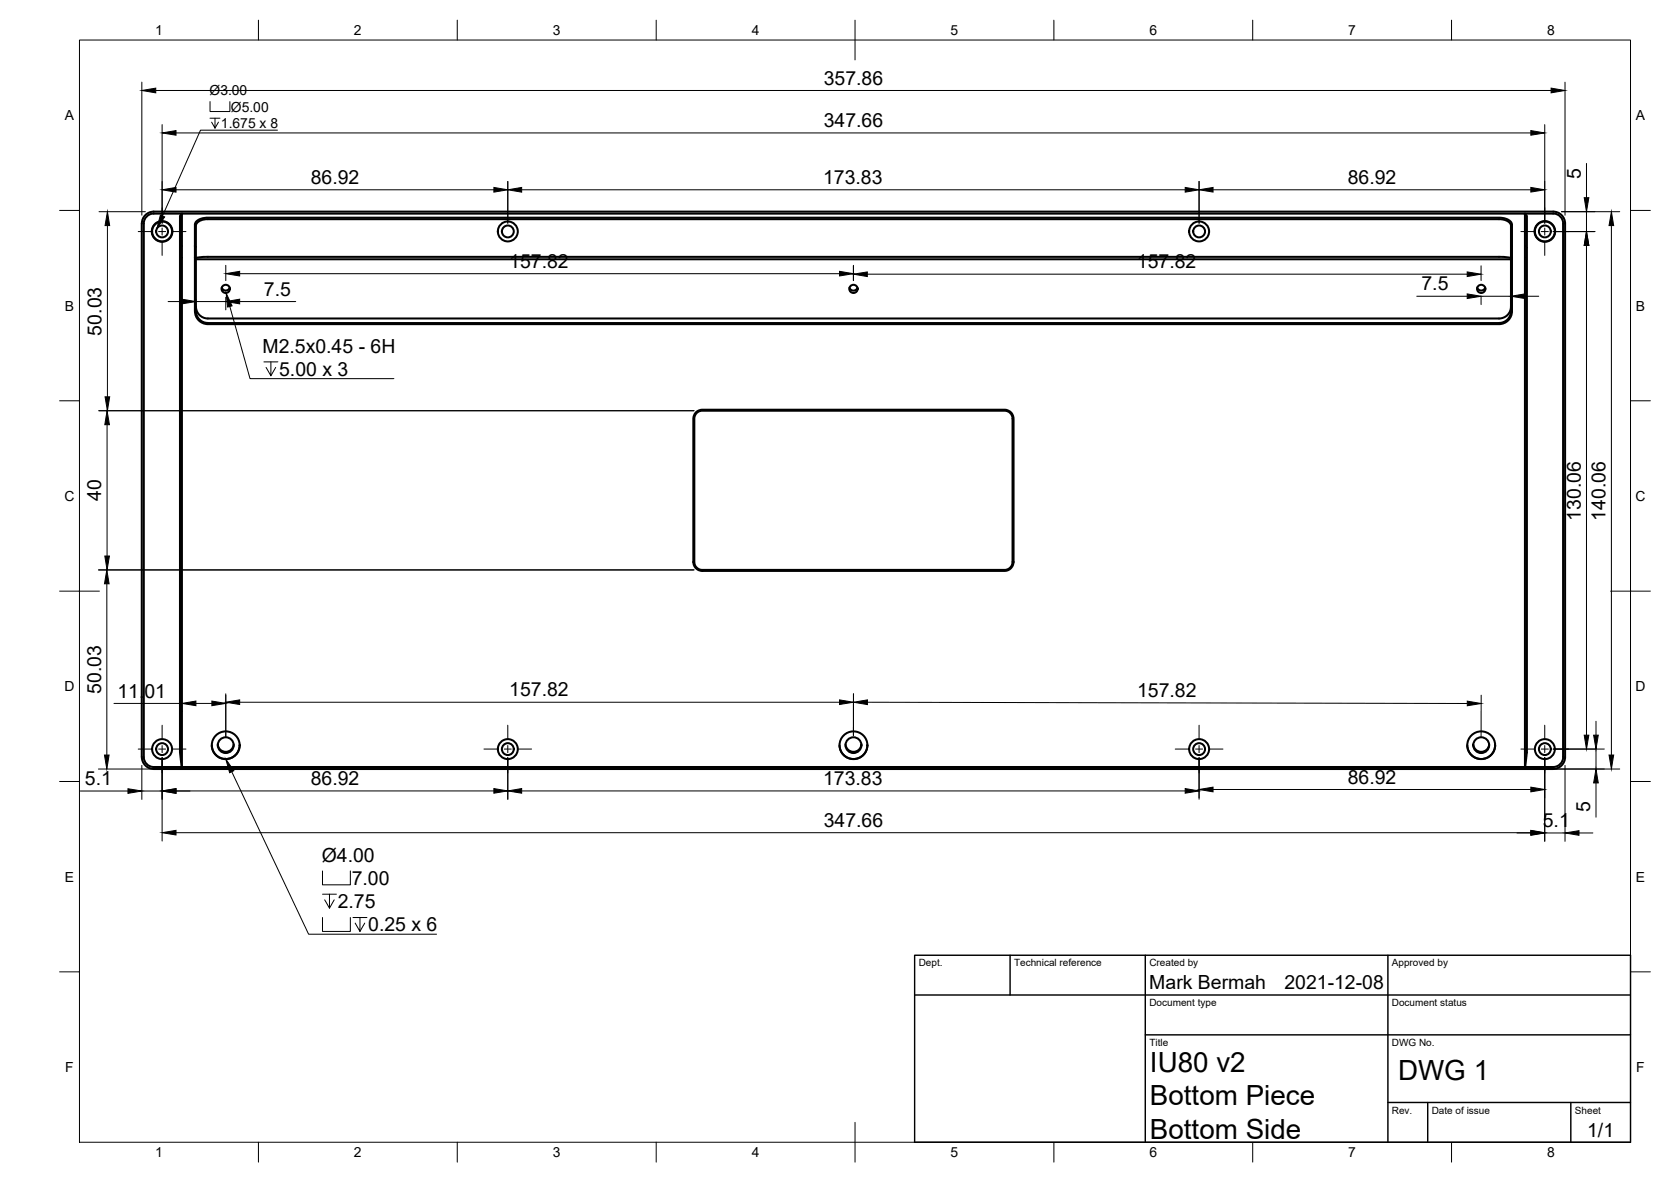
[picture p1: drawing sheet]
<svg xmlns="http://www.w3.org/2000/svg" width="420mm" height="297mm" viewBox="0 0 420 297" stroke-linecap="round" stroke-linejoin="round" font-family="sans-serif">
<!-- layer: Visible -->
<g fill="none" stroke="#000" stroke-width=".51">
<path d="M393 56.2v134.1M393 56.2a2.48 2.48 0 0 0-2.5-2.5h-7.1l.5 .6v134.8l-.4 3.7h7a2.51 2.51 0 0 0 2.5-2.6M49 78.2v-21.7a2.72 2.72 0 0 1 3.1-1.8h325.1l1.8 .4a1.7 1.7 0 0 1 1.2 1.4v21.7M49 78.2a3.2 3.2 0 0 0 3.3 3.3M49.3 65.2h330.6M49.3 77.1a2.98 2.98 0 0 0 3 2.9M52.3 64.5h324.6l2.1 .2 .9 .2M52.3 64.5l-2.1 .2-.9 .2M55.8 72.3a1.05 1.05 0 0 0 1 .7 1.05 1.05 0 0 0 1-.7M213.6 72.3a1.05 1.05 0 0 0 1 .7 1.05 1.05 0 0 0 1-.7M371.4 72.3a1.05 1.05 0 0 0 1 .7 1.05 1.05 0 0 0 1-.7M379.9 77.1a2.98 2.98 0 0 1-3 2.9h-324.6"/>
<path d="M380.2 78.2a3.2 3.2 0 0 1-3.3 3.3h-324.6M52.3 81.2a3 3 0 0 1-3-3v-21.5a2.61 2.61 0 0 1 3-1.6h325l1.8 .5a1.4 1.4 0 0 1 .8 1.1v21.5a2.98 2.98 0 0 1-3 3h-324.6M175.2 103.8l1.2-.6h76.4l.6 .2 .9 .7 .3 1v36.2l-.2 .7-.7 .9-.9 .3h-76.4l-.6-.1-.9-.9-.3-.9v-36.2zM174.3 141.2v-36.1l.3-.8 .4-.7 .7-.5 .8-.1h76.2l.9 .2 .9 .8 .3 1.1v36.1M174.3 141.2l.1 .1M254.8 141.3l-.1 .7-.4 .7-.9 .6-.7 .2h-76.2l-.8-.2-.8-.6-.5-.8-.1-.6M254.8 141.2v.1M35.6 190.3l.1-134.1a2.99 2.99 0 0 1 3-3h351.8a2.99 2.99 0 0 1 3 3v134.1M36.2 190.2a2.51 2.51 0 0 0 2.5 2.6h7l-.4 .5 .4-.5h337.7l.5 .5-.4-.5M36.2 190.3v-134.1a2.51 2.51 0 0 1 2.5-2.5h344.7v139.1M45.7 192.8l-.4-3.7v-134.8l.4-.6v139.1M53.3 187.3a3.5 3.5 0 0 0 3.5 3.4 3.5 3.5 0 0 0 3.5-3.4"/>
<path d="M54.8 187.1a2 2 0 0 0 2 1.8 2 2 0 0 0 2-1.8M211.1 187.3a3.5 3.5 0 0 0 3.5 3.4 3.5 3.5 0 0 0 3.5-3.4M212.6 187.1a2 2 0 0 0 2 1.8 2 2 0 0 0 2-1.8M368.9 187.3a3.5 3.5 0 0 0 3.5 3.4 3.5 3.5 0 0 0 3.5-3.4M370.4 187.1a2 2 0 0 0 2 1.8 2 2 0 0 0 2-1.8M393.5 190.2a3 3 0 0 1-3 3.1l-351.8-.1a2.99 2.99 0 0 1-3-3"/>
<circle cx="40.8" cy="58.2" r="2.59"/>
<circle cx="40.8" cy="58.2" r="1.49"/>
<circle cx="40.8" cy="58.2" r="2.51"/>
<circle cx="127.7" cy="58.2" r="1.49"/>
<circle cx="127.7" cy="58.2" r="2.51"/>
<circle cx="301.5" cy="58.2" r="1.49"/>
<circle cx="301.5" cy="58.2" r="2.51"/>
<circle cx="388.4" cy="58.2" r="2.59"/>
<circle cx="388.4" cy="58.2" r="1.49"/>
<circle cx="388.4" cy="58.2" r="2.51"/>
<circle cx="56.8" cy="72.6" r="1.04"/>
<circle cx="214.6" cy="72.6" r="1.04"/>
<circle cx="372.4" cy="72.6" r="1.04"/>
<circle cx="40.8" cy="188.3" r="1.49"/>
<circle cx="40.8" cy="188.3" r="2.51"/>
<circle cx="56.7" cy="187.3" r="1.99"/>
<circle cx="56.8" cy="187.3" r="3.5"/>
<circle cx="127.7" cy="188.3" r="1.49"/>
<circle cx="127.7" cy="188.3" r="2.51"/>
<circle cx="214.6" cy="187.3" r="1.99"/>
<circle cx="214.6" cy="187.3" r="3.5"/>
<circle cx="301.5" cy="188.3" r="1.49"/>
<circle cx="301.5" cy="188.3" r="2.51"/>
<circle cx="372.4" cy="187.3" r="1.99"/>
<circle cx="372.4" cy="187.3" r="3.5"/>
<circle cx="388.4" cy="188.3" r="2.51"/>
<circle cx="388.4" cy="188.3" r="1.49"/>
</g>
<!-- layer: Border -->
<g fill="none" stroke="#000" stroke-width=".25">
<path d="M20 10.1h390v276.9h-390zM65 5.1v5M115 5.1v5M165 5.1v5M215 5.1v10M265 5.1v5M315 5.1v5M365 5.1v5M15 52.9h5M410 52.9h5M15 100.7h5M410 100.7h5"/>
<path d="M15 148.6h10M405 148.6h10M15 196.4h5M410 196.4h5M15 244.2h5M410 244.2h5M65 287v5M115 287v5M165 287v5M215 282.1v9.9M265 287v5M315 287v5"/>
<path d="M365 287v5"/>
</g>
<!-- layer: TitleBlock -->
<path d="M230 250h180M230 240.1h180v46.9h-180zM254 240.1v9.9M288 240.1v46.9M349 240.1v46.9M288 260.1h122M349 277.1h61M359 277.1v9.9M395 277.1v9.9" fill="none" stroke="#000" stroke-width=".36"/>
<!-- layer: Center Lines -->
<g fill="none" stroke="#000" stroke-width=".25">
<path d="M34.8 58.2h3.3M39.9 58.2h1.8M40.8 52.2v3.3M40.8 57.3v1.8M43.4 58.2h3.4M382.4 58.2h3.3M387.5 58.2h1.8M388.4 52.2v3.3M388.4 57.3v1.8M391.1 58.2h3.3M40.8 60.9v3.3M388.4 60.9v3.3"/>
<path d="M34.8 188.2h3.3M39.9 188.2h1.8M40.8 182.3v3.3M40.8 187.4v1.8M40.8 190.9v3.4M43.4 188.2h3.4M121.7 188.2h3.3M126.8 188.2h1.8M127.7 182.3v3.3M127.7 187.4v1.8M127.7 190.9v3.4M130.4 188.2h3.3"/>
<path d="M295.5 188.2h3.3M300.6 188.2h1.8M301.5 182.3v3.3M301.5 187.4v1.8M301.5 190.9v3.4M304.2 188.2h3.3M382.4 188.2h3.3M387.5 188.2h1.8M388.4 182.3v3.3M388.4 187.4v1.8M388.4 190.9v3.4M391.1 188.2h3.3"/>
</g>
<!-- layer: Dimensions -->
<g fill="none" stroke="#000" stroke-width=".25">
<path d="M35.7 20.6v33.5M39.2 22.7h350.8M40.8 31.3v24.8M44.3 33.4h340.6M388.4 31.3v24.8M393.5 20.6v33.5M24.9 53.2h11.7M27 56.7v43M44.3 47.7h79.9M127.7 45.6v10.5M131.2 47.7h166.8M301.5 45.6v10.5"/>
<path d="M305 47.7h79.9M390.5 58.2h10.5M392.6 53.2h14.7M398.9 41.1v8.6M398.9 53.2v5M405.2 56.7v133M42.3 75.8h3.5M49.3 75.1v2.8M49.3 75.8h7.5M56.8 66.7v3.8M56.8 74.7v3.2M60.3 68.8h150.8"/>
<path d="M60.3 75.8h14.1M214.6 66.7v3.8M218.1 68.9h150.8M356.2 74.5h12.7M372.4 74.5h7.5M372.4 66.8v3.7M372.4 74.7v1.8M379.9 71.1v5.4M383.4 74.5h3.5M398.9 61.7v123M24.8 103.2h149.7M26.9 106.7v33"/>
<path d="M24.7 143.2h149.8M26.9 146.7v43M28.7 176.8h17.1M45.8 178.7v.2M49.3 176.8h4M56.8 174.4v10.8M60.3 176.5h150.8M214.6 174.4v10.5M218.1 176.5l150.8 .3M372.4 174.7v10.5M20.2 198.8h12M24.7 193.3h18.5"/>
<path d="M35.7 198.8h5.1M35.7 192.3v8.6M40.8 190.4v21M124.2 198.8h-79.9M127.7 190.4v10.5M131.2 198.8h166.8M301.5 190.4v10.5M305 198.4h79.9M386 193.3h21.3M388.4 190.4v21M390.5 188.2h12.9M393.5 192.3v19.1"/>
<path d="M401.3 181.3v3.4M401.3 188.2v5.1M401.3 196.8v8.6M44.3 209.3h340.6M381.4 209.3h3.5M388.4 209.3h5.1M397 209.3h3.5"/>
</g>
<g fill="#000" stroke="#000" stroke-width=".25">
<path d="M35.7 22.7l3.5-.6v1.2zM40.8 33.4l3.5-.6v1.2zM384.9 32.8l3.5 .6-3.5 .6zM390 22.1l3.5 .6-3.5 .6zM27 53.2l.6 3.5h-1.2zM40.8 47.7l3.5-.6v1.2zM124.2 47.1l3.5 .6-3.5 .6zM127.7 47.7l3.5-.6v1.2zM298 47.1l3.5 .6-3.5 .6zM301.5 47.7l3.5-.6v1.2zM384.9 47.1l3.5 .6-3.5 .6zM398.3 49.7h1.2l-.6 3.5z"/>
<path d="M405.2 53.2l.5 3.5h-1.1zM45.8 75.2l3.5 .6-3.5 .6zM56.8 68.8l3.5-.6v1.1zM56.8 75.8l3.5-.6v1.2zM211.1 68.2l3.5 .6-3.5 .5zM214.6 68.9l3.5-.6v1.2zM368.9 68.3l3.5 .6-3.5 .6zM368.9 73.9l3.5 .6-3.5 .5zM379.9 74.5l3.5-.6v1.1zM398.9 58.2l.6 3.5h-1.2zM26.4 99.7h1.2l-.6 3.5zM26.9 103.2l.6 3.5h-1.1z"/>
<path d="M26.4 139.7h1.1l-.6 3.5zM26.9 143.2l.5 3.5h-1.1zM45.8 176.8l3.5-.6v1.1zM53.3 176.2l3.5 .6-3.5 .5zM56.8 176.5l3.5-.6v1.1zM211.1 175.9l3.5 .6-3.5 .5zM214.6 176.5l3.5-.6v1.2zM368.9 176.2l3.5 .6-3.5 .6zM26.3 189.7h1.1l-.5 3.6zM32.2 198.2l3.5 .6-3.5 .6zM40.8 198.8l3.5-.6v1.1zM40.8 198.8l3.5-.6v1.2z"/>
<path d="M124.2 198.2l3.5 .6-3.5 .5zM127.7 198.8l3.5-.6v1.1zM298 198.2l3.5 .6-3.5 .5zM301.5 198.4l3.5-.6v1.2zM384.9 197.8l3.5 .6-3.5 .6zM398.3 184.7h1.2l-.6 3.5zM400.7 184.7h1.2l-.6 3.5zM401.3 193.3l.6 3.5h-1.2zM404.6 189.7h1.1l-.5 3.6zM40.8 209.3l3.5-.6v1.1zM384.9 208.7l3.5 .6-3.5 .5zM384.9 208.8l3.5 .5-3.5 .6z"/>
<path d="M393.5 209.3l3.5-.5v1.1z"/>
</g>
<!-- layer: Annotations -->
<g fill="none" stroke="#000" stroke-width=".25">
<path d="M52.8 25.5v2.5h5v-2.5M52.8 29.7h2.5M54.1 29.7v2.5l-.9-1.5M54.9 30.7l-.8 1.5M69.8 32.7h-19.4l-9.5 21.6M57.8 77l5.1 18.2h36.1M66.4 90.9h3.5M68.1 90.9v3.5l-1.2-2.1M69.3 92.3l-1.2 2.1M58.3 193.9l19.3 40.9h32.2M81.1 218.9v3.5h7v-3.5M81.1 230.6v3.5h7v-3.5"/>
<path d="M81.1 224.7h3.5M82.8 224.7v3.5l-1.2-2.1M84 226.1l-1.2 2.1M88.8 230.6h3.5M90.5 230.6v3.5l-1.2-2.1M91.7 232l-1.2 2.1"/>
</g>
<path d="M40.3 54l1.1 .5-2 3zM56.9 73.6l1.5 3.3-1.2 .3zM56.8 190.8l2 2.9-1.1 .5z" fill="#000" stroke="#000" stroke-width=".25"/>
<g font-size="7">
<text x="289.2" y="269.4">IU80 v2</text>
<text x="351.5" y="271.3">DWG 1</text>
<text x="289.2" y="277.8">Bottom Piece</text>
<text x="289.2" y="286.2">Bottom Side</text>
</g>
<g font-size="4.9">
<text x="207.1" y="21.3">357.86</text>
<text x="207.1" y="31.9">347.66</text>
<text x="78.1" y="46.2">86.92</text>
<text x="207" y="46.2">173.83</text>
<text x="338.9" y="46.2">86.92</text>
<text x="397.5" y="45" transform="rotate(-90 397.5 45)">5</text>
<text x="128.1" y="67.3">157.82</text>
<text x="285.9" y="67.4">157.82</text>
<text x="66.4" y="74.3">7.5</text>
<text x="357.4" y="73">7.5</text>
<text x="25.5" y="84.3" transform="rotate(-90 25.5 84.3)">50.03</text>
<text x="66" y="88.6">M2.5x0.45 - 6H</text>
<text x="70.2" y="94.4">5.00 x 3</text>
<text x="25.5" y="125.9" transform="rotate(-90 25.5 125.9)">40</text>
<text x="397.4" y="130.9" transform="rotate(-90 397.4 130.9)">130.06</text>
<text x="403.7" y="130.9" transform="rotate(-90 403.7 130.9)">140.06</text>
<text x="25.4" y="174.3" transform="rotate(-90 25.4 174.3)">50.03</text>
<text x="29.5" y="175.3">11.01</text>
<text x="128.1" y="175">157.82</text>
<text x="285.9" y="175.2">157.82</text>
<text x="21.4" y="197.3">5.1</text>
<text x="78.1" y="197.3">86.92</text>
<text x="207" y="197.3">173.83</text>
<text x="338.9" y="196.9">86.92</text>
<text x="207.1" y="207.8">347.66</text>
<text x="387.9" y="207.9">5.1</text>
<text x="399.8" y="204.2" transform="rotate(-90 399.8 204.2)">5</text>
<text x="80.9" y="216.5">Ø4.00</text>
<text x="88.4" y="222.4">7.00</text>
<text x="84.9" y="228.2">2.75</text>
<text x="92.6" y="234.1">0.25 x 6</text>
<text x="289" y="248.5">Mark Bermah</text>
<text x="323" y="248.5">2021-12-08</text>
<text x="399.1" y="285.7">1/1</text>
</g>
<g font-size="3.5">
<text x="39" y="8.8">1</text>
<text x="89" y="8.8">2</text>
<text x="139" y="8.8">3</text>
<text x="189" y="8.8">4</text>
<text x="239" y="8.8">5</text>
<text x="289" y="8.8">6</text>
<text x="339" y="8.8">7</text>
<text x="389" y="8.8">8</text>
<text x="52.7" y="23.8">Ø3.00</text>
<text x="58.1" y="28">Ø5.00</text>
<text x="16.3" y="30.2">A</text>
<text x="55.6" y="32.2">1.675 x 8</text>
<text x="411.3" y="30.2">A</text>
<text x="16.3" y="78">B</text>
<text x="411.3" y="78">B</text>
<text x="16.2" y="125.9">C</text>
<text x="411.2" y="125.9">C</text>
<text x="16.2" y="173.7">D</text>
<text x="411.2" y="173.7">D</text>
<text x="16.3" y="221.6">E</text>
<text x="411.3" y="221.6">E</text>
<text x="16.4" y="269.4">F</text>
<text x="411.4" y="269.4">F</text>
<text x="39" y="290.8">1</text>
<text x="89" y="290.8">2</text>
<text x="139" y="290.8">3</text>
<text x="189" y="290.8">4</text>
<text x="239" y="290.8">5</text>
<text x="289" y="290.8">6</text>
<text x="339" y="290.8">7</text>
<text x="389" y="290.8">8</text>
</g>
<g font-size="2.5">
<text x="231" y="242.9">Dept.</text>
<text x="255" y="242.9">Technical reference</text>
<text x="289" y="242.9">Created by</text>
<text x="350" y="242.9">Approved by</text>
<text x="289" y="252.8">Document type</text>
<text x="350" y="252.8">Document status</text>
<text x="289" y="262.9">Title</text>
<text x="350" y="262.9">DWG No.</text>
<text x="350" y="279.9">Rev.</text>
<text x="360" y="279.9">Date of issue</text>
<text x="396" y="279.9">Sheet</text>
</g>
</svg>
